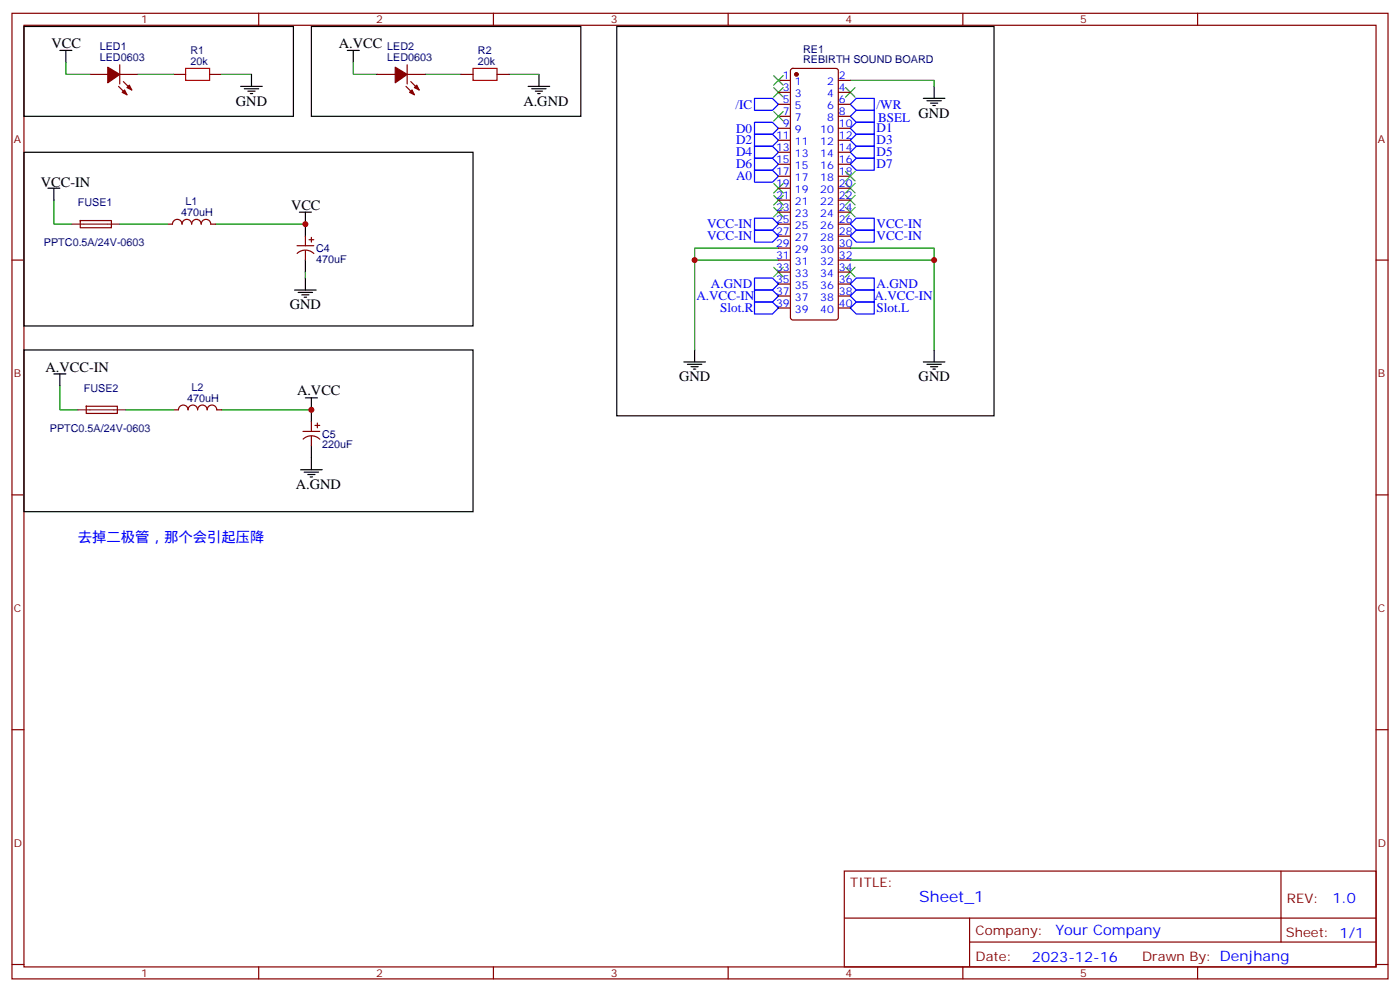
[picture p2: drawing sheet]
<svg xmlns="http://www.w3.org/2000/svg" width="412mm" height="292mm" viewBox="0 0 412 292" stroke-linecap="round" stroke-linejoin="round" font-family="sans-serif">
<g fill="none" stroke="#870000" stroke-width=".35">
<path d="M3.5 3.9h405.4v284.4h-405.4zM7.1 7.4h398.2v277.3h-398.2zM35.3 19.1v5.6M76.2 3.9v3.5M119.9 19.1v5.6M145.3 3.9v3.5M214.5 3.9v3.5M283.6 3.9v3.5M352.8 3.9v3.5M26.5 21.9h5.2M34.9 25.4l2.5 2.5M35.3 21.9h5.3"/>
<path d="M36.3 24l2.5 2.5M51.2 21.9h3.5M61.7 21.9h3.6M111.1 21.9h5.3M119.6 25.4l2.5 2.5M119.9 21.9h5.3M121 24l2.5 2.5M135.8 21.9h3.5M146.4 21.9h3.5M229.3 23.7h3.5M229.3 27.2h3.5M229.3 30.7h3.5"/>
<path d="M229.3 34.3h3.5M229.3 37.8h3.5M233.1 20.4l.4-.3h12.7l.5 .3 .2 .4v72.7l-.2 .5-.5 .2h-12.7l-.5-.2-.2-.5v-72.7zM246.9 23.7h3.6M246.9 27.2h3.6M246.9 30.7h3.6M246.9 34.3h3.6M246.9 37.8h3.6M229.3 41.3h3.5M229.3 44.8h3.5M229.3 48.4h3.5M229.3 51.9h3.5"/>
<path d="M229.3 55.4h3.5M229.3 58.9h3.5M246.9 41.3h3.6M246.9 44.8h3.6M246.9 48.4h3.6M246.9 51.9h3.6M246.9 55.4h3.6M246.9 58.9h3.6M3.5 76.6h3.6M23.6 65l9.2-.1v2.1l-9.1 .1zM49.4 66h1.4a1.41 1.41 0 0 1 1.4-1.4 1.41 1.41 0 0 1 1.4 1.4 1.41 1.41 0 0 1 1.4-1.4 1.41 1.41 0 0 1 1.4 1.4 1.41 1.41 0 0 1 1.5-1.4 1.41 1.41 0 0 1 1.4 1.4 1.41 1.41 0 0 1 1.4-1.4 1.41 1.41 0 0 1 1.4 1.4h1.4M87.5 72.4h4.9"/>
<path d="M87.5 74.6a3.5 3.5 0 0 1 4.9 .1M90 69.5v2.9M90 73.8v2.8M91 70.6h1.4M91.7 69.9v1.4M229.3 76.6h3.5M229.3 73.1h3.5M229.3 69.5h3.5M229.3 66h3.5M229.3 62.5h3.5M246.9 76.6h3.6M246.9 73.1h3.6"/>
<path d="M246.9 69.5h3.6M246.9 66h3.6M246.9 62.5h3.6M405.3 76.6h3.6M229.3 90.7h3.5M229.3 87.2h3.5M229.3 83.6h3.5M229.3 80.1h3.5M246.9 90.7h3.6M246.9 87.2h3.6M246.9 83.6h3.6M246.9 80.1h3.6"/>
<path d="M25.4 119.6h9.1l.1 2.1h-9.2zM51.2 120.7h1.4a1.41 1.41 0 0 1 1.4-1.4 1.41 1.41 0 0 1 1.4 1.4 1.41 1.41 0 0 1 1.4-1.4 1.41 1.41 0 0 1 1.4 1.4 1.41 1.41 0 0 1 1.4-1.4 1.41 1.41 0 0 1 1.4 1.4 1.41 1.41 0 0 1 1.4-1.4 1.41 1.41 0 0 1 1.5 1.4h1.4M89.3 127h4.9M89.3 129.3a3.5 3.5 0 0 1 4.9 0M91.7 124.2v2.8M91.7 128.4v2.9M92.8 125.3h1.4M93.5 124.6v1.4M3.5 145.7h3.6M405.3 145.7h3.6M3.5 214.9h3.6M405.3 214.9h3.6"/>
<path d="M248.7 256.5h156.6v28.2h-156.6zM377.3 256.5v20.9M248.7 270.4h156.5M285.6 277.4h119.6M285.6 270.4v14.1M3.5 284h3.6M76.2 284.7v3.6M145.3 284.7v3.6M214.5 284.7v3.6M283.6 284.7v3.6M352.8 284.7v3.6M405.3 284h3.6"/>
</g>
<g fill="none" stroke="#00f" stroke-width=".35">
<path d="M222.2 29h5.3l1.8 1.7-1.8 1.8h-5.3zM222.2 36h5.3l1.8 1.8-1.8 1.7h-5.3zM222.2 39.5h5.3l1.8 1.8-1.8 1.8h-5.3zM252.2 32.5h5.3v3.5h-5.3l-1.7-1.7zM252.2 29h5.3v3.5h-5.3l-1.7-1.8zM252.2 36h5.3v3.5h-5.3l-1.7-1.7zM252.2 39.5h5.3v3.6h-5.3l-1.7-1.8zM222.2 43.1h5.3l1.8 1.7-1.8 1.8h-5.3zM222.2 46.6h5.3l1.8 1.8-1.8 1.7h-5.3zM222.2 50.1h5.3l1.8 1.8-1.8 1.8h-5.3zM252.2 43.1h5.3v3.5h-5.3l-1.7-1.8zM252.2 46.6h5.3v3.5h-5.3l-1.7-1.7z"/>
<path d="M222.2 64.2h5.3l1.8 1.8-1.8 1.8h-5.3zM222.2 67.8h5.3l1.8 1.7-1.8 1.8h-5.3zM252.2 64.2h5.3v3.6h-5.3l-1.7-1.8zM252.2 67.8h5.3v3.5h-5.3l-1.7-1.8zM222.2 81.9h5.3l1.8 1.7-1.8 1.8h-5.3zM222.2 85.4h5.3l1.8 1.8-1.8 1.7h-5.3zM222.2 88.9h5.3l1.8 1.8-1.8 1.8h-5.3zM250.5 90.7l1.7-1.8h5.3v3.6h-5.3zM250.5 87.2l1.7-1.8h5.3v3.5h-5.3zM252.2 81.9h5.3v3.5h-5.3l-1.7-1.8z"/>
</g>
<g fill="none" stroke="#000" stroke-width=".35">
<path d="M7.1 7.8h79.3v26.5h-79.3zM17.6 14.9h3.6M19.4 14.9v3.5M91.7 7.8h79.4v26.5h-79.4zM102.3 14.9h3.5M104.1 14.9v3.5M181.7 7.8h111.1v114.6h-111.1zM70.9 25.4h6.4M72 26.1h4.2M73 26.8h2.1M73.7 27.6h.7M74.1 21.9v3.5"/>
<path d="M155.6 25.4h6.3M156.6 26.1h4.3M157.7 26.8h2.1M158.4 27.6h.7M158.7 21.9v3.5M272 29h6.3M273 29.7h4.3M274.1 30.4h2.1M274.8 31.1h.7M275.2 25.4v3.6M7.1 44.8h132.2v51.2h-132.2zM14.1 55.4h3.5"/>
<path d="M15.9 55.4v3.5M88.2 62.5h3.5M90 62.5v7M90 76.6v3.5M86.8 85.4h6.3M87.8 86.1h4.3M88.9 86.8h2.1M89.6 87.5h.7M90 81.9v3.5M7.1 103h132.2v47.7h-132.2zM15.9 110.1h3.5M17.6 110.1v3.5"/>
<path d="M90 117.2h3.5M91.7 117.2v7M201.4 106.6h6.4M202.5 107.3h4.2M203.6 108h2.1M204.3 108.7h.7M204.6 103v3.6M272 106.6h6.3M273 107.3h4.3M274.1 108h2.1M274.8 108.7h.7M275.2 103v3.6"/>
<path d="M88.5 138.3h6.4M89.6 139h4.2M90.7 139.7h2.1M91.7 131.3v7M91.4 140.4h.7"/>
</g>
<g fill="none" stroke="#008700" stroke-width=".35">
<path d="M19.4 18.4v3.5h7.1M104.1 18.4v3.5h7M40.6 21.9h10.6M65.3 21.9h8.8M125.2 21.9h10.6M149.9 21.9h8.8M250.5 23.7h24.7v1.7M15.9 58.9v7.1h5.3M35.3 66h14.1M63.5 66h26.5M204.6 76.6h24.7M229.3 73.1h-24.7v29.9"/>
<path d="M250.5 76.6h24.7M250.5 73.1h24.7v29.9M90 80.1v1.8M17.6 113.6v7.1h5.3M37 120.7h14.2M65.3 120.7h26.4"/>
</g>
<path d="M54.7 20.1h7v3.6h-7zM139.3 20.1h7.1v3.6h-7.1z" fill="none" stroke="#a10000" stroke-width=".35"/>
<g fill="#870000" stroke="#870000" stroke-width=".35">
<path d="M116.4 19.8l3.5 2.1-3.5 2.5z"/>
<path d="M120.6 27.2l.8-.7 .7 1.4z"/>
<path d="M122.1 25.8l.7-.7 .7 1.4z"/>
<path d="M31.7 19.8l3.6 2.1-3.6 2.5z"/>
<path d="M36.7 26.5l.7 1.4-1.4-.7z"/>
<path d="M37.4 25.8l.7-.7 .7 1.4z"/>
<circle cx="234.6" cy="21.9" r=".53"/>
</g>
<g fill="none" stroke="#3c3" stroke-width=".35">
<path d="M227.9 32.8l2.8 2.9M227.9 25.8l2.8 2.8M227.9 22.3l2.8 2.8M230.7 25.8l-2.8 2.8M230.7 32.8l-2.8 2.9M230.7 22.3l-2.8 2.8M249.1 25.8l2.8 2.8M251.9 25.8l-2.8 2.8M227.9 54l2.8 2.8M227.9 57.5l2.8 2.9M230.7 54l-2.8 2.8M230.7 57.5l-2.8 2.9"/>
<path d="M249.1 54l2.8 2.8M249.1 57.5l2.8 2.9M249.1 50.5l2.8 2.8M251.9 54l-2.8 2.8M251.9 57.5l-2.8 2.9M251.9 50.5l-2.8 2.8M227.9 78.7l2.8 2.8M227.9 61.1l2.8 2.8M230.7 78.7l-2.8 2.8M230.7 61.1l-2.8 2.8M249.1 78.7l2.8 2.8M249.1 61.1l2.8 2.8"/>
<path d="M251.9 78.7l-2.8 2.8M251.9 61.1l-2.8 2.8"/>
</g>
<path d="M21.2 66h14.1M22.9 120.7h14.1" fill="none" stroke="#8c2424" stroke-width=".35"/>
<g fill="#c00">
<circle cx="204.6" cy="76.6" r=".88"/>
<circle cx="275.2" cy="76.6" r=".88"/>
<circle cx="91.7" cy="120.7" r=".88"/>
<circle cx="90" cy="66" r=".88"/>
</g>
<text font-size="4.6" fill="#00f" x="270.8" y="265.5">Sheet_1</text>
<g font-size="4.2">
<text x="15.2" y="14.1">VCC</text>
<text x="99.8" y="14.1">A.VCC</text>
<text x="69.5" y="31.1">GND</text>
<text x="154.2" y="31.1">A.GND</text>
<text x="270.6" y="34.6">GND</text>
<text x="12" y="55.1">VCC-IN</text>
<text x="85.7" y="61.8">VCC</text>
<text x="85.4" y="91.1">GND</text>
<text x="13.4" y="109.4">A.VCC-IN</text>
<text x="200" y="112.2">GND</text>
<text x="270.6" y="112.2">GND</text>
<text x="87.5" y="116.5">A.VCC</text>
<text x="87.1" y="144">A.GND</text>
</g>
<g font-size="4.2" fill="#00f">
<text x="22.9" y="159.5">去掉二极管，那个会引起压降</text>
<text x="392.5" y="265.8">1.0</text>
<text x="310.9" y="275.3">Your Company</text>
<text x="304" y="283.1">2023-12-16</text>
</g>
<g font-size="3.9" fill="#00f">
<text x="216.6" y="32">/IC</text>
<text x="258.2" y="32">/WR</text>
<text x="216.8" y="39">D0</text>
<text x="258.2" y="38.9">D1</text>
<text x="258.7" y="36">BSEL</text>
<text x="216.8" y="42.5">D2</text>
<text x="216.8" y="46">D4</text>
<text x="258.2" y="42.5">D3</text>
<text x="258.2" y="46">D5</text>
<text x="216.8" y="49.5">D6</text>
<text x="216.8" y="53.1">A0</text>
<text x="258.2" y="49.5">D7</text>
<text x="208.3" y="67.3">VCC-IN</text>
<text x="208.3" y="70.8">VCC-IN</text>
<text x="258.2" y="67.3">VCC-IN</text>
<text x="258.2" y="70.8">VCC-IN</text>
<text x="205.1" y="88.4">A.VCC-IN</text>
<text x="209.4" y="84.9">A.GND</text>
<text x="257.6" y="88.4">A.VCC-IN</text>
<text x="258.2" y="84.9">A.GND</text>
<text x="212.2" y="92">Slot.R</text>
<text x="258.2" y="92">Slot.L</text>
</g>
<g font-size="3.9" fill="#800">
<text x="250.5" y="261.1">TITLE:</text>
<text x="379.1" y="265.8">REV:</text>
<text x="287.4" y="275.3">Company:</text>
<text x="378.7" y="275.9">Sheet: 1/1</text>
<text x="287.4" y="283">Date:</text>
<text x="336.4" y="283.1">Drawn By: Denjhang</text>
</g>
<g font-size="3.2" fill="#800">
<text x="41.6" y="6.9">1</text>
<text x="110.8" y="6.9">2</text>
<text x="179.9" y="6.9">3</text>
<text x="249.1" y="6.9">4</text>
<text x="318.2" y="6.9">5</text>
<text x="4.1" y="42">A</text>
<text x="405.9" y="42">A</text>
<text x="4.1" y="111.2">B</text>
<text x="405.9" y="111.2">B</text>
<text x="4.1" y="180.3">C</text>
<text x="405.9" y="180.3">C</text>
<text x="4.1" y="249.4">D</text>
<text x="405.9" y="249.4">D</text>
<text x="41.6" y="287.7">1</text>
<text x="110.8" y="287.7">2</text>
<text x="179.9" y="287.7">3</text>
<text x="249.1" y="287.7">4</text>
<text x="318.2" y="287.7">5</text>
</g>
<g font-size="3.2" fill="#000080">
<text x="29.4" y="14.9">LED1</text>
<text x="56.1" y="15.9">R1</text>
<text x="114.1" y="14.9">LED2</text>
<text x="140.8" y="15.9">R2</text>
<text x="236.6" y="15.6">RE1</text>
<text x="29.4" y="18">LED0603</text>
<text x="56.1" y="19.1">20k</text>
<text x="114.1" y="18">LED0603</text>
<text x="140.8" y="19.1">20k</text>
<text x="236.6" y="18.7">REBIRTH SOUND BOARD</text>
<text x="22.9" y="60.8">FUSE1</text>
<text x="53.4" y="63.6">470uH</text>
<text x="54.6" y="60.3">L1</text>
<text x="12.9" y="72.4">PPTC0.5A/24V-0603</text>
<text x="93.1" y="77.4">470uF</text>
<text x="93.1" y="74.2">C4</text>
<text x="24.7" y="115.4">FUSE2</text>
<text x="55.1" y="118.3">470uH</text>
<text x="56.4" y="115">L2</text>
<text x="14.7" y="127.1">PPTC0.5A/24V-0603</text>
<text x="94.9" y="128.9">C5</text>
<text x="94.9" y="132">220uF</text>
</g>
<g font-size="3.2" fill="#00f">
<text x="230.6" y="23.3">1</text>
<text x="247.1" y="23.3">2</text>
<text x="230.6" y="26.8">3</text>
<text x="234.1" y="25.1">1</text>
<text x="234.1" y="28.6">3</text>
<text x="243.6" y="28.6">4</text>
<text x="243.6" y="25.1">2</text>
<text x="247.1" y="26.8">4</text>
<text x="230.6" y="30.4">5</text>
<text x="230.6" y="33.9">7</text>
<text x="234.1" y="32.1">5</text>
<text x="234.1" y="35.7">7</text>
<text x="243.6" y="35.7">8</text>
<text x="243.6" y="32.1">6</text>
<text x="247.1" y="33.9">8</text>
<text x="247.1" y="30.4">6</text>
<text x="228.6" y="41">11</text>
<text x="230.6" y="37.4">9</text>
<text x="234.1" y="39.2">9</text>
<text x="241.6" y="39.2">10</text>
<text x="247.1" y="41">12</text>
<text x="247.1" y="37.4">10</text>
<text x="228.6" y="44.5">13</text>
<text x="234.1" y="42.7">11</text>
<text x="234.1" y="46.2">13</text>
<text x="241.6" y="46.2">14</text>
<text x="241.6" y="42.7">12</text>
<text x="247.1" y="44.5">14</text>
<text x="228.6" y="48">15</text>
<text x="228.6" y="51.5">17</text>
<text x="234.1" y="49.8">15</text>
<text x="234.1" y="53.3">17</text>
<text x="241.6" y="53.3">18</text>
<text x="241.6" y="49.8">16</text>
<text x="247.1" y="51.5">18</text>
<text x="247.1" y="48">16</text>
<text x="228.6" y="55.1">19</text>
<text x="228.6" y="58.6">21</text>
<text x="234.1" y="56.8">19</text>
<text x="241.6" y="56.8">20</text>
<text x="247.1" y="58.6">22</text>
<text x="247.1" y="55.1">20</text>
<text x="228.6" y="62.1">23</text>
<text x="228.6" y="65.7">25</text>
<text x="234.1" y="60.4">21</text>
<text x="234.1" y="63.9">23</text>
<text x="241.6" y="63.9">24</text>
<text x="241.6" y="60.4">22</text>
<text x="247.1" y="65.7">26</text>
<text x="247.1" y="62.1">24</text>
<text x="228.6" y="69.2">27</text>
<text x="234.1" y="67.4">25</text>
<text x="234.1" y="70.9">27</text>
<text x="241.6" y="70.9">28</text>
<text x="241.6" y="67.4">26</text>
<text x="247.1" y="69.2">28</text>
<text x="228.6" y="72.7">29</text>
<text x="228.6" y="76.2">31</text>
<text x="234.1" y="74.5">29</text>
<text x="234.1" y="78">31</text>
<text x="241.6" y="78">32</text>
<text x="241.6" y="74.5">30</text>
<text x="247.1" y="76.2">32</text>
<text x="247.1" y="72.7">30</text>
<text x="228.6" y="79.8">33</text>
<text x="228.6" y="83.3">35</text>
<text x="234.1" y="81.5">33</text>
<text x="241.6" y="81.5">34</text>
<text x="247.1" y="83.3">36</text>
<text x="247.1" y="79.8">34</text>
<text x="228.6" y="86.8">37</text>
<text x="234.1" y="85.1">35</text>
<text x="234.1" y="88.6">37</text>
<text x="241.6" y="88.6">38</text>
<text x="241.6" y="85.1">36</text>
<text x="247.1" y="86.8">38</text>
<text x="228.6" y="90.3">39</text>
<text x="234.1" y="92.1">39</text>
<text x="241.6" y="92.1">40</text>
<text x="247.1" y="90.3">40</text>
</g>
</svg>
